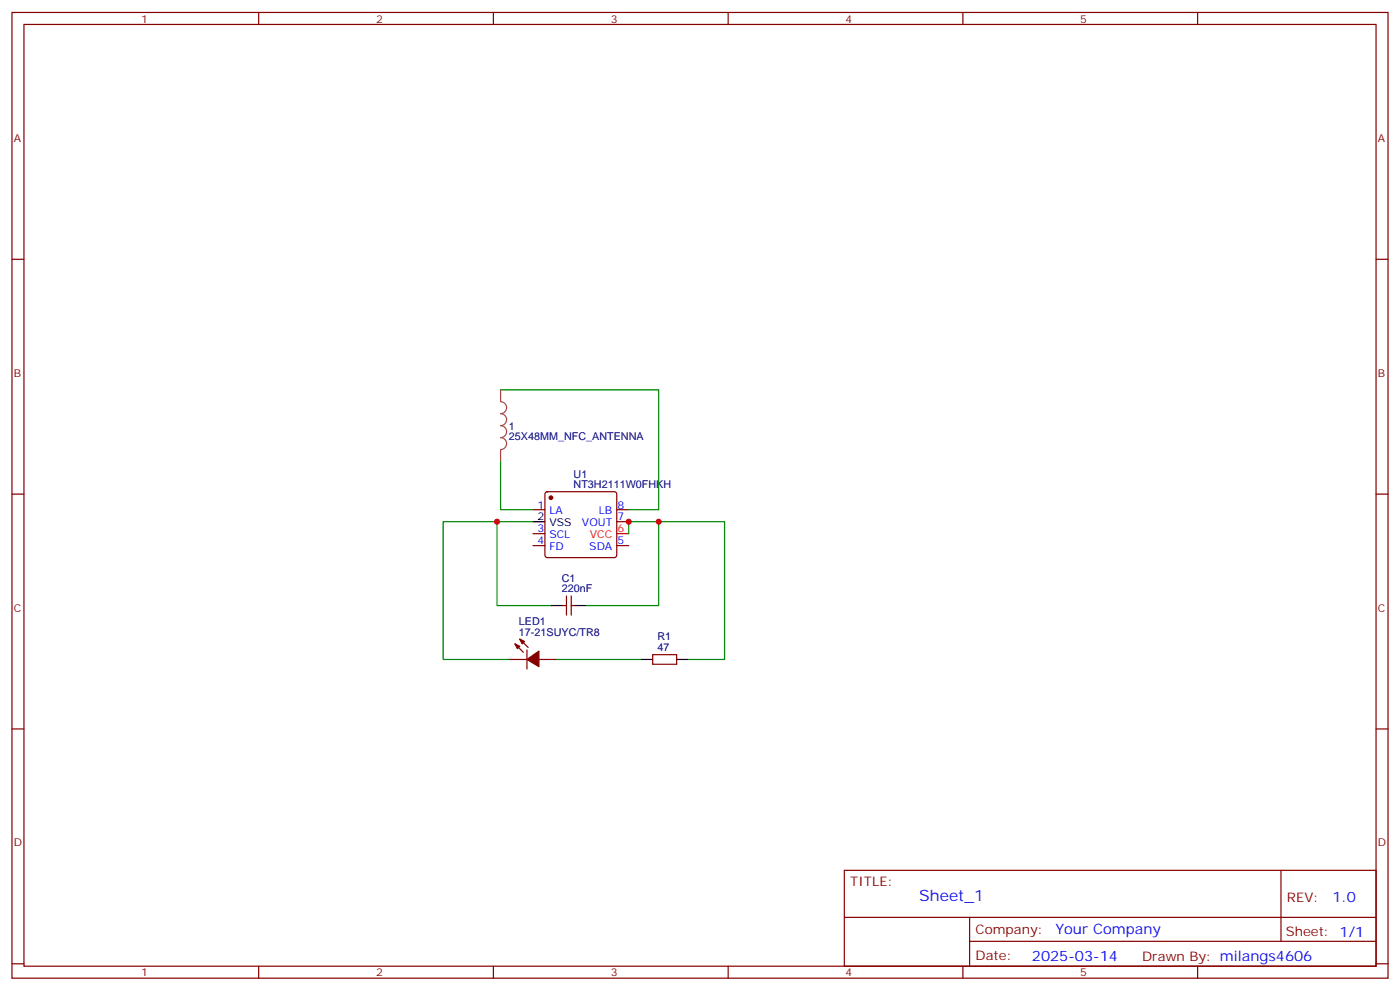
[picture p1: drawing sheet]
<svg xmlns="http://www.w3.org/2000/svg" width="412mm" height="292mm" viewBox="0 0 412 292" stroke-linecap="round" stroke-linejoin="round" font-family="sans-serif">
<g fill="none" stroke="#870000" stroke-width=".35">
<path d="M3.5 3.7h405.4v284.3h-405.4zM7.1 7.2h398.2v277.3h-398.2zM76.2 3.7v3.5M145.3 3.7v3.5M214.5 3.7v3.5M283.6 3.7v3.5M352.8 3.7v3.5M3.5 76.3h3.6M405.3 76.3h3.6M3.5 145.5h3.6M157 150.1h3.5M157 157.1h3.5"/>
<path d="M160.7 145l.5-.2h19.8l.5 .2 .2 .5v18l-.3 .5-.4 .2h-19.8l-.5-.3-.2-.4v-18zM181.7 150.1h3.5M181.7 153.6h3.5M405.3 145.5h3.6M157 160.7h3.5M165.8 178.3h1.1M166.9 175.5v5.6M168.3 175.5v5.6M168.3 178.3h1M181.7 160.7h3.5M149.9 194.2h5.3M151.7 189.6l2.5 2.5"/>
<path d="M153.1 188.2l2.5 2.4M155.2 191.3v5.7M158.7 194.2h5.3M192.3 192.8h7v2.8h-7zM3.5 214.6h3.6M405.3 214.6h3.6M248.7 256.3h156.6v28.2h-156.6zM377.3 256.3v20.9M248.7 270.1h156.5M285.6 277.2h119.6M285.6 270.1v14.1M3.5 283.8h3.6"/>
<path d="M76.2 284.5v3.5M145.3 284.5v3.5M214.5 284.5v3.5M283.6 284.5v3.5M352.8 284.5v3.5M405.3 283.8h3.6"/>
</g>
<path d="M181.7 157.1h3.5" fill="none" stroke="#f00" stroke-width=".35"/>
<path d="M157 153.6h3.5M162.3 178.3h3.5M169.3 178.3h3.6M188.7 194.2h3.6M199.3 194.2h3.5" fill="none" stroke="#000" stroke-width=".35"/>
<g fill="#870000" stroke="#870000" stroke-width=".35">
<path d="M151.7 189.6l1.4 .7-.7 .7z"/>
<path d="M153.1 188.2l1.4 .7-.7 .7z"/>
<path d="M155.2 194.2l3.5-2.5v4.6z"/>
<circle cx="162.3" cy="146.5" r=".53"/>
</g>
<path d="M147.5 114.8v3.5a1.76 1.76 0 0 1 1.7 1.7 1.76 1.76 0 0 1-1.7 1.8 1.76 1.76 0 0 1 1.7 1.8 1.76 1.76 0 0 1-1.7 1.7 1.76 1.76 0 0 1 1.7 1.8 1.76 1.76 0 0 1-1.7 1.7 1.76 1.76 0 0 1 1.7 1.8 1.76 1.76 0 0 1-1.7 1.8M147.5 132.5v3.5" fill="none" stroke="#a64a4a" stroke-width=".35"/>
<path d="M147.5 114.8h46.5v35.3h-8.8M147.5 136v14.1h9.5M146.4 153.6h-15.9v40.6h19.4M157 153.6h-10.6v24.7h15.9M185.2 157.1v-3.5h8.8v24.7h-21.1M194 153.6h19.4v40.6h-10.6M164 194.2h24.7" fill="none" stroke="#008700" stroke-width=".35"/>
<g fill="#c00">
<circle cx="185.2" cy="153.6" r=".88"/>
<circle cx="194" cy="153.6" r=".88"/>
<circle cx="146.4" cy="153.6" r=".88"/>
</g>
<text font-size="4.6" fill="#00f" x="270.8" y="265.3">Sheet_1</text>
<g font-size="4.2" fill="#00f">
<text x="392.5" y="265.5">1.0</text>
<text x="310.9" y="275.1">Your Company</text>
<text x="304" y="282.9">2025-03-14</text>
</g>
<g font-size="3.9" fill="#800">
<text x="250.5" y="260.8">TITLE:</text>
<text x="379.1" y="265.5">REV:</text>
<text x="287.4" y="275">Company:</text>
<text x="378.7" y="275.7">Sheet: 1/1</text>
<text x="287.4" y="282.7">Date:</text>
<text x="336.4" y="282.8">Drawn By: milangs4606</text>
</g>
<g font-size="3.2" fill="#800">
<text x="41.6" y="6.7">1</text>
<text x="110.8" y="6.7">2</text>
<text x="179.9" y="6.7">3</text>
<text x="249.1" y="6.7">4</text>
<text x="318.2" y="6.7">5</text>
<text x="4.1" y="41.8">A</text>
<text x="405.9" y="41.8">A</text>
<text x="4.1" y="110.9">B</text>
<text x="405.9" y="110.9">B</text>
<text x="4.1" y="180.1">C</text>
<text x="405.9" y="180.1">C</text>
<text x="4.1" y="249.2">D</text>
<text x="405.9" y="249.2">D</text>
<text x="41.6" y="287.5">1</text>
<text x="110.8" y="287.5">2</text>
<text x="179.9" y="287.5">3</text>
<text x="249.1" y="287.5">4</text>
<text x="318.2" y="287.5">5</text>
</g>
<g font-size="3.2" fill="#000080">
<text x="149.9" y="129.7">25X48MM_NFC_ANTENNA</text>
<text x="149.9" y="126.5">1</text>
<text x="169" y="143.7">NT3H2111W0FHKH</text>
<text x="169" y="140.6">U1</text>
<text x="165.5" y="171.3">C1</text>
<text x="165.5" y="174.4">220nF</text>
<text x="152.9" y="183.9">LED1</text>
<text x="152.9" y="187.1">17-21SUYC/TR8</text>
<text x="193.7" y="191.7">47</text>
<text x="193.7" y="188.5">R1</text>
</g>
<g font-size="3.2" fill="#00f">
<text x="158.3" y="149.7">1</text>
<text x="181.9" y="149.7">8</text>
<text x="161.8" y="151.5">LA</text>
<text x="171.4" y="155">VOUT</text>
<text x="176.4" y="151.5">LB</text>
<text x="181.9" y="153.2">7</text>
<text x="158.3" y="160.3">4</text>
<text x="158.3" y="156.8">3</text>
<text x="161.8" y="158.5">SCL</text>
<text x="181.9" y="160.3">5</text>
<text x="161.8" y="162.1">FD</text>
<text x="173.6" y="162.1">SDA</text>
</g>
<g font-size="3.2">
<text x="158.3" y="153.2">2</text>
<text x="161.8" y="155">VSS</text>
</g>
<g font-size="3.2" fill="#f00">
<text x="173.8" y="158.5">VCC</text>
<text x="181.9" y="156.8">6</text>
</g>
</svg>
